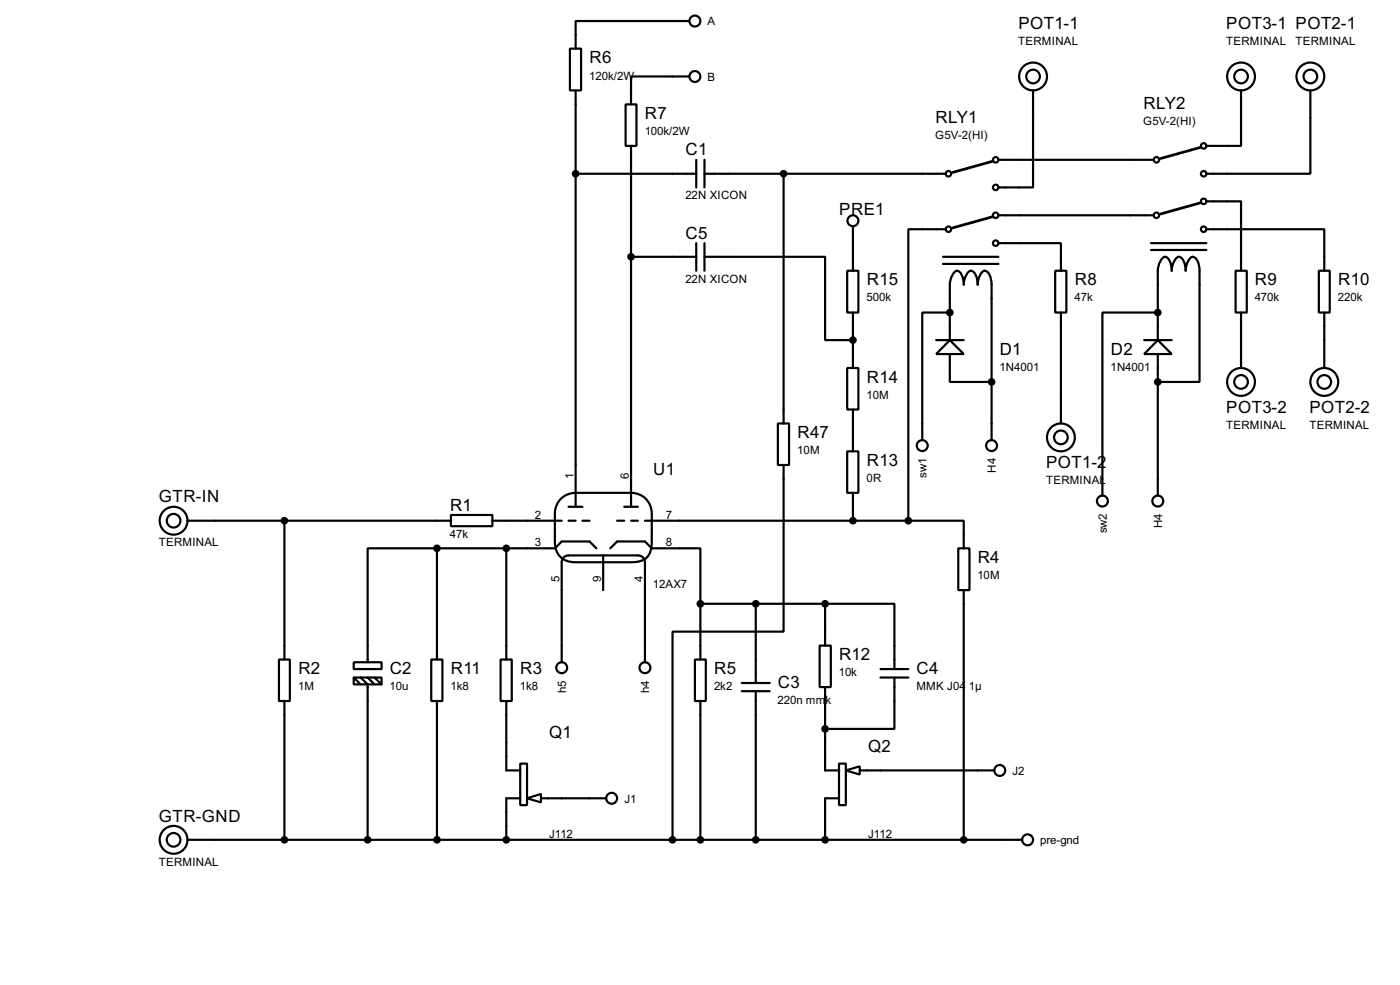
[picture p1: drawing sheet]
<svg xmlns="http://www.w3.org/2000/svg" width="256mm" height="180mm" viewBox="0 0 256 180" stroke-linecap="round" stroke-linejoin="round" font-family="sans-serif">
<g fill="none" stroke="#000" stroke-width=".4">
<path d="M104.4 8.9h2.1v7.7h-2.1zM105.5 16.6v76.2M114.6 19.1h2v7.6h-2zM126.3 3.9h-20.8v5M126.3 14h-10.7v5.1M189.3 16.6v17.7h-6.4M227.4 16.6v10.1h-6.4M240.1 16.6v15.2h-19.1M105.5 31.8h22.1M115.6 26.7v66.1M127.6 29.3v5M129.1 31.8h44.2"/>
<path d="M129.1 29.3v5M143.6 31.8v45.7M182.9 39.4h28.5M182.9 29.3h28.5M221 36.9h6.4v12.7M115.6 47h12M127.6 44.5v5.1M129.1 47h22.1v15.3h5.1M129.1 44.5v5.1M155.2 49.6h2.1v7.6h-2.1zM156.3 41.5v8.1M156.3 57.2v10.2"/>
<path d="M172.8 47h10.1M172.8 48.3h10.1M173.3 42h-6.9v53.3M174 57.2h-5v23.4M182.9 44.5h11.5v5.1M193.3 49.6h2.1v7.6h-2.1zM194.4 57.2v20.3M210.9 44.5h10.1M210.9 45.8h10.1M212.1 57.2h-10.1v33.5M221 42h21.6v7.6M226.4 49.6h2v7.6h-2z"/>
<path d="M227.4 57.2v10.2M241.6 49.6h2v7.6h-2zM242.6 57.2v10.2M142.5 77.5h2.1v7.6h-2.1zM155.2 67.4h2.1v7.6h-2.1zM156.3 75v7.6M171.5 62.3h5.1M174 62.3l2.6 2.5h-5.1zM174 64.8v5.1h7.7M174 62.3v-10.2a2.76 2.76 0 0 1 1.3-2.5 1.5 1.5 0 0 1 1.1 1.3l.2 1.2a2.67 2.67 0 0 1 1.3-2.5 1.5 1.5 0 0 1 1 1.3l.2 1.2a2.75 2.75 0 0 1 1.3-2.5 1.5 1.5 0 0 1 1.1 1.3l.2 1.2v28.5M209.6 62.3h5.1M212.1 62.3l2.6 2.5h-5.1z"/>
<path d="M212.1 62.3v-12.7a2.76 2.76 0 0 1 1.3-2.6 1.5 1.5 0 0 1 1.1 1.3l.2 1.3a2.67 2.67 0 0 1 1.3-2.6 1.5 1.5 0 0 1 1 1.3l.2 1.3a2.75 2.75 0 0 1 1.3-2.6 1.5 1.5 0 0 1 1.1 1.3l.2 1.3v20.3h-7.7M212.1 64.8v25.9M34.3 95.3h48.3M52.1 95.3v25.4M82.6 94.3h7.6v2h-7.6zM90.2 95.3h12.7M102.7 91.3a3.8 3.8 0 0 1 2.8-1.1h10.1a3.7 3.7 0 0 1 3.8 3.8v5.1a3.6 3.6 0 0 1-1.4 3.3l-.7 .3-1.7 .2h-10.1a3.4 3.4 0 0 1-3.8-3.8v-5.1a3.8 3.8 0 0 1 1-2.7zM104.2 95.3h1.3M104.2 92.8h2.5M106.7 95.3h1.3M113.1 95.3h1.3M114.4 92.8h2.5"/>
<path d="M115.6 95.3h1.3M118.2 95.3h48.2M143.6 85.1v30.5h-20.4v38.1M155.2 82.6h2.1v7.6h-2.1zM156.3 90.2v5.1M166.4 95.3h10.2v5.1M80.1 100.4h-12.7v20.8M80.1 100.4v20.3M80.1 100.4h21.6l1.2-1.3h5.1l1.3 1.3M92.8 100.4v20.3M110.5 101.7v6.3M111.8 100.4l1.3-1.3h5.1l1.2 1.3h8.9v10.1"/>
<path d="M128.3 110.5v10.2M128.3 110.5h22.9M138.5 110.5v14.5M150.2 118.2h2v7.6h-2zM151.2 110.5h12.7v12M151.2 110.5v7.7M175.6 100.4h2v7.6h-2zM176.6 108v45.7M51.1 120.7h2v7.6h-2zM52.1 128.3v25.4M64.8 121.2h5.1v1.3h-5.1zM64.8 124h5.1v1.3h-5.1z"/>
<path d="M64.8 124l1.3 1.3M66.1 124l1.3 1.3v28.4M67.4 124l1.2 1.3M68.6 124l1.3 1.3M79 120.7h2.1v7.6h-2.1zM80.1 128.3v25.4M91.7 120.7h2.1v7.6h-2.1zM92.8 128.3v12.7h2.5M95.3 139.8h1.3v7.6h-1.3zM102.9 121.2v-18.3a1.24 1.24 0 0 1 1.3-1.2h12.7a1.26 1.26 0 0 1 1.3 1.2v18.3M127.3 120.7h2v7.6h-2zM128.3 128.3v25.4"/>
<path d="M135.9 125h5.1M135.9 126.5h5.1M138.5 126.5v27.2M151.2 125.8v15.2h2.5M153.7 139.8h1.3v7.6h-1.3zM161.3 124h5.1M161.3 122.5h5.1M163.9 124v9.4h-12.7M34.3 153.7h153M95.3 146.1h-2.5v7.6M96.6 146.1l2.5-.8v1.6zM99.1 146.1h12"/>
<path d="M153.7 146.1h-2.5v7.6M155 141l2.5-.7v1.5zM157.5 141h24.7"/>
<circle cx="127.3" cy="3.9" r="1"/>
<circle cx="127.3" cy="14" r="1"/>
<circle cx="189.2" cy="14" r="2.55"/>
<circle cx="189.2" cy="14" r="1.25"/>
<circle cx="227.3" cy="14" r="2.55"/>
<circle cx="227.3" cy="14" r="1.25"/>
<circle cx="240" cy="14" r="2.55"/>
<circle cx="240" cy="14" r="1.25"/>
<circle cx="173.7" cy="31.8" r=".5"/>
<circle cx="182.4" cy="39.4" r=".5"/>
<circle cx="182.4" cy="29.3" r=".5"/>
<circle cx="182.4" cy="34.3" r=".5"/>
<circle cx="211.8" cy="39.4" r=".5"/>
<circle cx="211.8" cy="29.3" r=".5"/>
<circle cx="220.5" cy="26.7" r=".5"/>
<circle cx="220.5" cy="31.8" r=".5"/>
<circle cx="220.5" cy="36.9" r=".5"/>
<circle cx="156.2" cy="40.4" r="1"/>
<circle cx="173.7" cy="42" r=".5"/>
<circle cx="182.4" cy="44.5" r=".5"/>
<circle cx="220.5" cy="42" r=".5"/>
<circle cx="227.3" cy="69.9" r="2.55"/>
<circle cx="227.3" cy="69.9" r="1.25"/>
<circle cx="242.6" cy="69.9" r="2.55"/>
<circle cx="242.6" cy="69.9" r="1.25"/>
<circle cx="31.8" cy="95.3" r="2.55"/>
<circle cx="31.8" cy="95.3" r="1.25"/>
<circle cx="168.9" cy="81.6" r="1"/>
<circle cx="181.6" cy="81.6" r="1"/>
<circle cx="194.3" cy="80.1" r="2.55"/>
<circle cx="194.3" cy="80.1" r="1.25"/>
<circle cx="201.9" cy="91.7" r="1"/>
<circle cx="212.1" cy="91.7" r="1"/>
<circle cx="102.9" cy="122.2" r="1"/>
<circle cx="118.1" cy="122.2" r="1"/>
<circle cx="31.8" cy="153.7" r="2.55"/>
<circle cx="31.8" cy="153.7" r="1.25"/>
<circle cx="112" cy="146.1" r="1"/>
<circle cx="183.1" cy="141" r="1"/>
<circle cx="188.2" cy="153.7" r="1"/>
</g>
<path d="M181.9 39.7l-7.3 2M181.9 29.5l-7.3 2.1M220 37.1l-7.3 2.1M220 27l-7.3 2" fill="none" stroke="#000" stroke-width=".5"/>
<g fill="#000" stroke="#000" stroke-width=".4">
<circle cx="105.4" cy="31.8" r=".5"/>
<circle cx="143.5" cy="31.8" r=".5"/>
<circle cx="115.6" cy="47" r=".5"/>
<circle cx="174" cy="57.2" r=".5"/>
<circle cx="212.1" cy="57.2" r=".5"/>
<circle cx="156.2" cy="62.3" r=".5"/>
<circle cx="181.6" cy="69.9" r=".5"/>
<circle cx="212.1" cy="69.9" r=".5"/>
<circle cx="52.1" cy="95.3" r=".5"/>
<circle cx="156.2" cy="95.3" r=".5"/>
<circle cx="166.4" cy="95.3" r=".5"/>
<circle cx="80" cy="100.4" r=".5"/>
<circle cx="92.7" cy="100.4" r=".5"/>
<circle cx="128.3" cy="110.5" r=".5"/>
<circle cx="138.4" cy="110.5" r=".5"/>
<circle cx="151.1" cy="110.5" r=".5"/>
<circle cx="151.1" cy="133.4" r=".5"/>
<circle cx="52.1" cy="153.7" r=".5"/>
<circle cx="67.3" cy="153.7" r=".5"/>
<circle cx="80" cy="153.7" r=".5"/>
<circle cx="92.7" cy="153.7" r=".5"/>
<circle cx="123.2" cy="153.7" r=".5"/>
<circle cx="128.3" cy="153.7" r=".5"/>
<circle cx="138.4" cy="153.7" r=".5"/>
<circle cx="151.1" cy="153.7" r=".5"/>
<circle cx="176.5" cy="153.7" r=".5"/>
</g>
<g font-size="3.5">
<text x="186.6" y="5.3">POT1-1</text>
<text x="224.7" y="5.3">POT3-1 POT2-1</text>
<text x="108" y="11.6">R6</text>
<text x="118.2" y="21.8">R7</text>
<text x="171.4" y="22.6">RLY1</text>
<text x="209.5" y="20">RLY2</text>
<text x="125.6" y="28.5">C1</text>
<text x="153.8" y="39.3">PRE1</text>
<text x="125.6" y="43.7">C5</text>
<text x="158.8" y="52.2">R15</text>
<text x="196.9" y="52.2">R8</text>
<text x="229.9" y="52.2">R9</text>
<text x="245.2" y="52.2">R10</text>
<text x="183.2" y="64.9">D1</text>
<text x="203.5" y="64.9">D2</text>
<text x="158.8" y="70.1">R14</text>
<text x="224.7" y="75.5">POT3-2</text>
<text x="239.9" y="75.5">POT2-2</text>
<text x="146.1" y="80.2">R47</text>
<text x="119.7" y="86.9">U1</text>
<text x="158.8" y="85.3">R13</text>
<text x="191.7" y="85.7">POT1-2</text>
<text x="29.1" y="92">GTR-IN</text>
<text x="82.5" y="93.5">R1</text>
<text x="179.1" y="103.1">R4</text>
<text x="54.7" y="123.4">R2</text>
<text x="71.4" y="123.4">C2</text>
<text x="82.6" y="123.4">R11</text>
<text x="95.3" y="123.4">R3</text>
<text x="130.9" y="123.4">R5</text>
<text x="142.5" y="125.9">C3</text>
<text x="153.7" y="120.9">R12</text>
<text x="167.9" y="123.4">C4</text>
<text x="100.6" y="135.1">Q1</text>
<text x="159.1" y="137.7">Q2</text>
<text x="29.1" y="150.4">GTR-GND</text>
</g>
<g font-size="2.4">
<text x="129.6" y="4.6">A</text>
<text x="186.5" y="8.2">TERMINAL</text>
<text x="224.6" y="8.2">TERMINAL</text>
<text x="237.3" y="8.2">TERMINAL</text>
<text x="107.9" y="14.5">120k/2W</text>
<text x="129.6" y="14.8">B</text>
<text x="209.4" y="22.9">G5V-2(HI)</text>
<text x="118.1" y="24.7">100k/2W</text>
<text x="171.3" y="25.4">G5V-2(HI)</text>
<text x="125.6" y="36.5">22N XICON</text>
<text x="125.6" y="51.8">22N XICON</text>
<text x="158.8" y="55.2">500k</text>
<text x="196.8" y="55.2">47k</text>
<text x="229.9" y="55.2">470k</text>
<text x="245.1" y="55.2">220k</text>
<text x="183.1" y="67.9">1N4001</text>
<text x="203.5" y="67.9">1N4001</text>
<text x="158.8" y="73">10M</text>
<text x="146.1" y="83.1">10M</text>
<text x="224.6" y="78.5">TERMINAL</text>
<text x="239.9" y="78.5">TERMINAL</text>
<text x="105.1" y="87.7" transform="rotate(-90 105.1 87.7)">1</text>
<text x="115.2" y="87.6" transform="rotate(-90 115.2 87.6)">6</text>
<text x="158.8" y="88.2">0R</text>
<text x="169.8" y="87.5" transform="rotate(-90 169.8 87.5)">sw1</text>
<text x="182.5" y="86.5" transform="rotate(-90 182.5 86.5)">H4</text>
<text x="191.6" y="88.6">TERMINAL</text>
<text x="98" y="94.9">2</text>
<text x="122" y="94.9">7</text>
<text x="29.1" y="100">TERMINAL</text>
<text x="82.4" y="98.5">47k</text>
<text x="98" y="100">3</text>
<text x="122" y="100">8</text>
<text x="202.8" y="97.6" transform="rotate(-90 202.8 97.6)">sw2</text>
<text x="212.9" y="96.7" transform="rotate(-90 212.9 96.7)">H4</text>
<text x="102.5" y="106.6" transform="rotate(-90 102.5 106.6)">5</text>
<text x="110.1" y="106.6" transform="rotate(-90 110.1 106.6)">9</text>
<text x="117.8" y="106.6" transform="rotate(-90 117.8 106.6)">4</text>
<text x="119.6" y="107.7">12AX7</text>
<text x="179.1" y="106">10M</text>
<text x="153.7" y="123.8">10k</text>
<text x="54.6" y="126.3">1M</text>
<text x="71.4" y="126.3">10u</text>
<text x="82.6" y="126.3">1k8</text>
<text x="95.2" y="126.3">1k8</text>
<text x="103.7" y="126.8" transform="rotate(-90 103.7 126.8)">h5</text>
<text x="118.9" y="126.8" transform="rotate(-90 118.9 126.8)">h4</text>
<text x="130.8" y="126.3">2k2</text>
<text x="142.5" y="128.9">220n mm</text>
<text x="151.3" y="128.9">k</text>
<text x="167.9" y="126.3">MMK J04</text>
<text x="177.5" y="126.3">1µ</text>
<text x="185.5" y="141.8">J2</text>
<text x="114.4" y="146.9">J1</text>
<text x="100.6" y="153.4">J112</text>
<text x="159" y="153.4">J112</text>
<text x="190.6" y="154.5">pre-gnd</text>
<text x="29.1" y="158.5">TERMINAL</text>
</g>
</svg>
